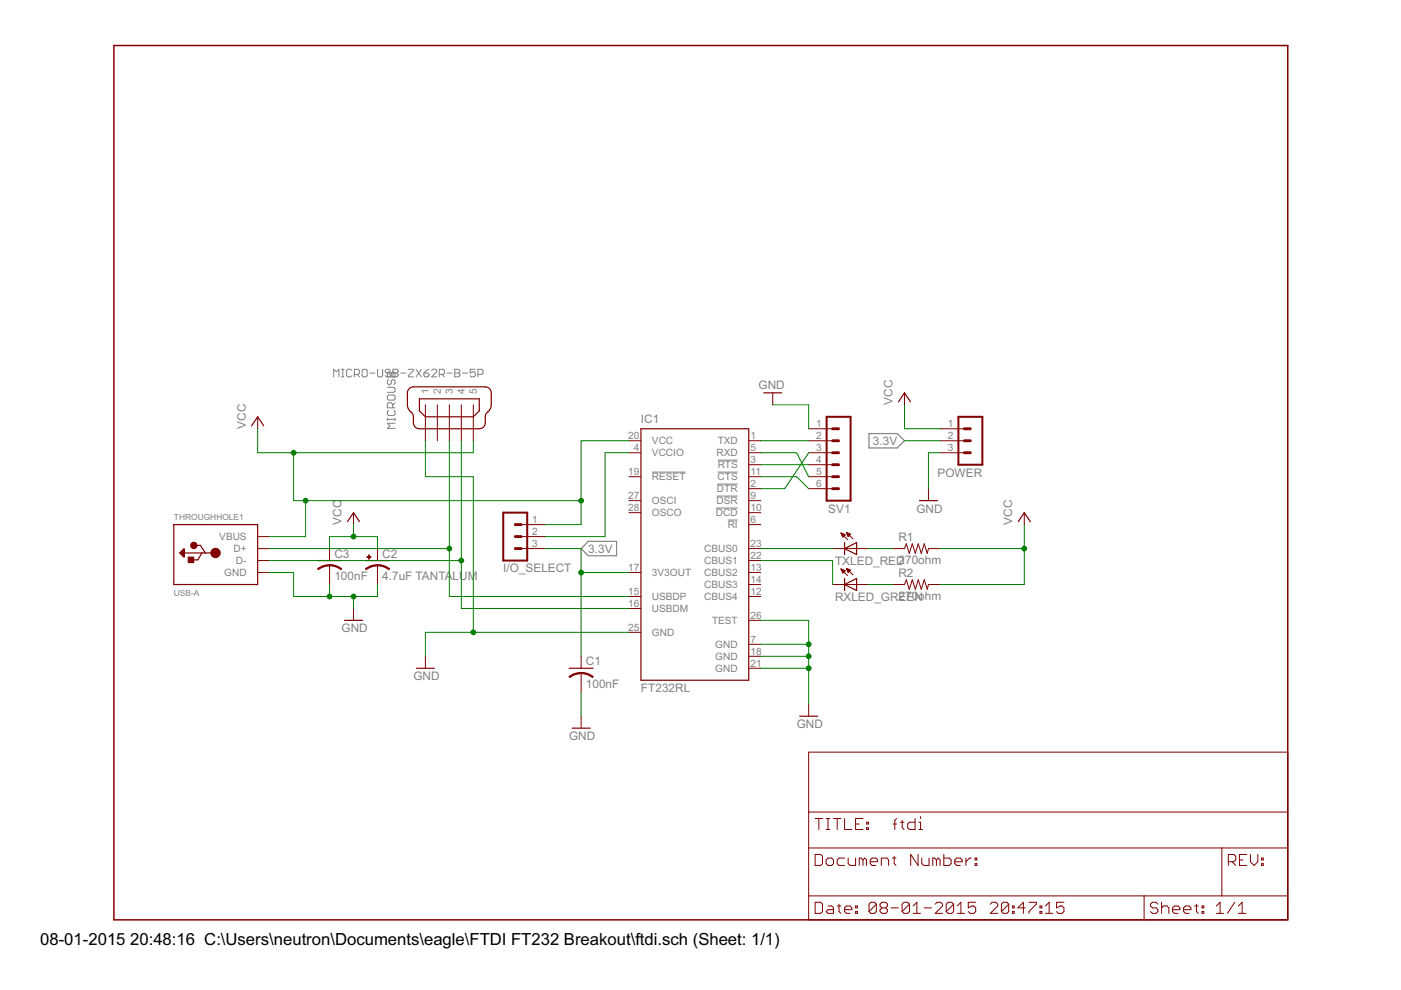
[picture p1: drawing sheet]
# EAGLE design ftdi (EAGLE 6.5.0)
FTDI BREAKOUT

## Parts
C1  100nF  C-USC1206  [C1206]
C2  4.7uF TANTALUM  CPOL-USC/6032-28R  [C/6032-28R]
C3  100nF  C-USC1206  [C1206]
I/O_SELECT  MA03-1  [MA03-1]
IC1  FT232RL  [SSOP28]
MICROUSB  MICRO-USB-ZX62R-B-5P  [ZX62R-B-5P]
POWER  MA03-1  [MA03-1]
R1  270ohm  R-US_R1206  [R1206]
R2  270ohm  R-US_R1206  [R1206]
RXLED_GREEN  LED3MM  [LED3MM]
SV1  MA06-1  [MA06-1]
THROUGHHOLE1  USB-A  [MOLEX_480371000]
TXLED_RED  LED3MM  [LED3MM]

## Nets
3.3V: C1.1 I/O_SELECT.3 IC1.17(3V3OUT) POWER.2
GND: C1.2 C2.- C3.2 IC1.7(GND) IC1.18(GND) IC1.21(GND) IC1.25(GND) IC1.26(TEST) MICROUSB.1 POWER.3 SV1.1 THROUGHHOLE1.P$4(GND)
N$1: IC1.1(TXD) SV1.2
N$2: IC1.16(USBDM) MICROUSB.4 THROUGHHOLE1.P$2(D-)
N$3: IC1.15(USBDP) MICROUSB.3 THROUGHHOLE1.P$3(D+)
N$4: IC1.23(CBUS0) TXLED_RED.K(C)
N$6: I/O_SELECT.2 IC1.4(VCCIO)
N$7: R1.1 TXLED_RED.A
N$8: R2.1 RXLED_GREEN.A
N$9: IC1.2(!DTR) SV1.3
N$10: IC1.3(!RTS) SV1.4
N$11: IC1.5(RXD) SV1.5
N$12: IC1.11(!CTS) SV1.6
RXLED_RED: IC1.22(CBUS1) RXLED_GREEN.K(C)
VCC: C2.+ C3.1 I/O_SELECT.1 IC1.20(VCC) MICROUSB.5 POWER.1 R1.2 R2.2 THROUGHHOLE1.P$1(VBUS)
Unconnected: IC1.6(!RI) IC1.9(!DSR) IC1.10(!DCD) IC1.12(CBUS4) IC1.13(CBUS2) IC1.14(CBUS3) IC1.19(!RESET) IC1.27(OSCI) IC1.28(OSCO) MICROUSB.2
